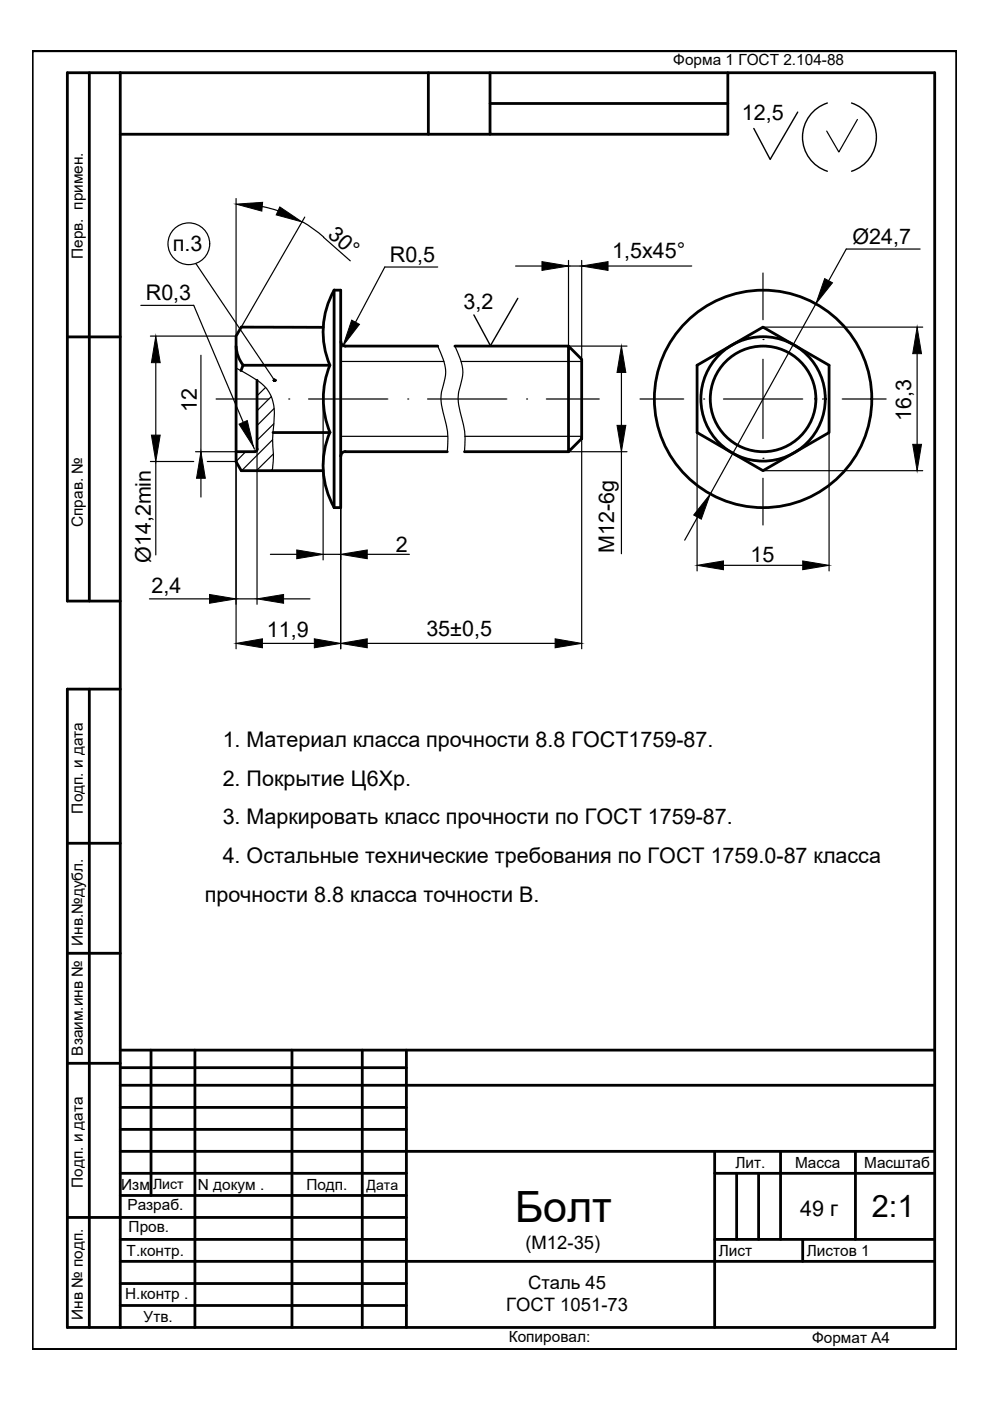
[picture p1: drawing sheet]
<svg xmlns="http://www.w3.org/2000/svg" width="210mm" height="297mm" viewBox="0 0 210 297" stroke-linecap="round" stroke-linejoin="round" font-family="sans-serif">
<!-- layer: 0 -->
<g fill="none" stroke="#000" stroke-width=".59">
<path d="M18.9 15.4v112M25.5 15.4v266M90.8 15.4v13.1h-65.3M103.9 15.4v13.1h50.4v-13.1M90.8 28.5h13.1M103.9 21.9h50.4M14.3 71.4h11.2M25.5 127.4h-11.2v-112h183.9v266h-183.9v-135.3h11.2M18.9 146.1v135.3M14.3 178.8h11.2M14.3 202.1h11.2M14.3 225.4h11.2"/>
<path d="M25.5 230.1h172.7M25.5 222.6h172.7M25.5 234.8h60.7M25.5 239.5h60.7M25.5 226.4h60.7M32 222.6v30.9M41.3 222.6v58.8M61.9 222.6v58.8M76.8 222.6v58.8M86.2 222.6v58.8M14.3 258.1h71.9M25.5 244.1h172.7"/>
<path d="M25.5 248.8h60.7M25.5 253.5h60.7M151.5 248.8h46.7M151.5 244.1v37.3M156.2 248.8v14M160.8 248.8v14M165.5 244.1v18.7M181.4 244.1v18.7M25.5 267.4h172.7M25.5 262.8h60.7M25.5 272.1h60.7M25.5 276.8h60.7"/>
<path d="M151.5 262.8h46.7M170.2 262.8v4.6"/>
</g>
<path d="M6.8 10.8h196v275.3h-196z" fill="none" stroke="#7fff7f" stroke-width=".25"/>
<g fill="none" stroke="#000" stroke-width=".25">
<path d="M181.8 25.3l-3.9 6.9-2.6-4.4M41.5 55.9l16.7 24.8M50.1 42.1v29.2h-18.2M55.6 43.8l3.4 .9M64.1 47l2.3 1.5 2.2 1.8M64.6 46l-13.4 23.4M68.6 50.3l5.7 5M92.8 56.6h-11.2l-6.2 11.7M109.3 56.4h5.6M120.5 55.2v21M120.5 56.4h2.8M123.3 55.2v21.4"/>
<path d="M128.9 56.4h17.8M195.1 52.8h-15.7l-3.7 6.7M29.9 64.7h11.2l10.5 24.8M33 76.9v15.4M42.6 75.3v30.1M50.1 78l4.1 2.4a7.9 7.9 0 0 1 3.9 8v1.6a28.2 28.2 0 0 0-.1 7l-.3 2.8M92.8 73.4l.6 1.3a8.4 8.4 0 0 1 .6 7 8.6 8.6 0 0 0-.1 5.6 18.3 18.3 0 0 1 .9 8.5M96.4 73.4l.6 1.3a8.4 8.4 0 0 1 .6 7 8.6 8.6 0 0 0 0 5.6 18.3 18.3 0 0 1 .9 8.5M120.5 73.4h12.4M131.8 79v11.2M161.8 69.4h33.8M173 64.4l-22.4 40.3"/>
<path d="M194.5 75v19.2M31.9 97.8h9.2M33 97.8v19.9M41.5 95.8h11M44 97.8h6.1M50.1 95.8v41.8M53.7 94.7l.2 .5M54.5 95.2v32.9M68.5 84.6v34.1M72.2 84.6v53M120.5 95.8h12.4M123.3 93v44.6"/>
<path d="M131.8 95.8v21.6M147.8 91.7v29.3M161.8 99.8h33.8M175.8 91.7v29.3M57.3 117.5h5.6M68.5 117.5h3.7M77.9 117.5h8.9M147.9 109.7l-2.7 4.8M153.4 119.9h16.8M31.7 127h12.7M50.1 127h4.4M55.6 136.4h11"/>
<path d="M60.1 127h5.6M77.9 136.4h39.8"/>
<circle cx="40" cy="51.7" r="4.4"/>
</g>
<path d="M169.1 23.8l-5.8 10-3.5-6.6M175.4 21.8a7.6 7.6 0 0 0-5.2 7.3 7.6 7.6 0 0 0 5.2 7.2M180.6 21.8a7.6 7.6 0 0 1 5.2 7.3 7.6 7.6 0 0 1-5.2 7.2M109.8 63.3l-5.8 10-3.5-6.5" fill="none" stroke="#000" stroke-width=".3"/>
<g fill="none" stroke="#000" stroke-width=".25">
<path d="M161.8 57.9v9.9M72.2 76.6h21.9M97.8 76.6h25.5M161.8 72h.1M161.8 76.2v16.8M45.8 84.6h11.2M61.2 84.6h.1M65.4 84.6h16.8M72.2 92.5h22.7M86.5 84.6h.1M90.6 84.6h16.9M98.6 92.5h24.7"/>
<path d="M111.6 84.6h.1M115.8 84.6h11.3M135.7 84.6h9.3M149.2 84.6h.1M153.4 84.6h16.8M161.8 97.2h.1M174.4 84.6h.1M178.6 84.6h9.3M161.8 101.4v9.9"/>
</g>
<g fill="none" stroke="#000" stroke-width=".59">
<path d="M50.1 73.4l.3 1.9 .5 1.1 .7 1M68.5 69.4h-17.3l-1.1 1.9v26.6l1.1 1.9h17.3M69.9 77.4h-18.4l-.4 1.2M70.8 61.5h1.4v46.1h-1.4zM70.9 61.5a17.9 17.9 0 0 0-.9 15.9 18.8 18.8 0 0 0 0 14.3M72.3 72.4a.95 .95 0 0 0 .9 1M73.2 73.4h19.6M96.4 73.4h24.1M120.5 73.4l2.8 2.8v16.8l-2.8 2.8zM147.8 77.4l14-8 14 8v14.3l-14 8.1-14-8.1zM54.5 80.6v14.6M54.5 95.2l-.2 .5-.3 .1h-3.9"/>
<path d="M57.9 91.7h12a18 18 0 0 0 1 15.9M73.2 95.8h21.6M73.2 95.7a.95 .95 0 0 0-.9 1M98.5 95.8h22"/>
<circle cx="161.8" cy="84.6" r="23.1"/>
<circle cx="161.8" cy="84.6" r="13.2"/>
<circle cx="161.8" cy="84.6" r="11.2"/>
</g>
<g fill="#000" stroke="#000" stroke-width=".21">
<path d="M50.1 43.3l5.6-.4-.2 1.9zM59.3 43.9l4.7 3.1-5.4-1.4zM114.9 55.5l5.6 .9-5.6 .9zM123.3 56.4l5.6-.9v1.8zM174.9 59.1l1.6 .9-3.5 4.4zM33 71.3l1 5.6h-1.9zM74.6 67.9l1.6 .9-3.5 4.5zM131.8 73.4l.9 5.6h-1.9zM194.5 69.4l.9 5.6h-1.9zM32.1 92.3h1.9l-1 5.5zM50.7 89.9l1.7-.7 1.3 5.5zM130.8 90.2h1.9l-.9 5.6z"/>
<path d="M193.5 94.2h1.9l-.9 5.6zM42.6 95.8l.9 5.6h-1.8zM62.9 116.6l5.6 .9-5.6 1zM72.2 117.5l5.7-.9v1.9zM150.6 104.7l-1.9 5.4-1.6-.9zM147.8 119.9l5.6-1v1.9zM170.2 118.9l5.6 1-5.6 .9zM44.4 126l5.7 1-5.7 .9zM50.1 136.4l5.5-1v1.9zM54.5 127l5.6-1v1.9zM66.6 135.4l5.6 1-5.6 .9zM72.2 136.4l5.7-1v1.9z"/>
<path d="M117.7 135.4l5.6 1-5.6 .9z"/>
</g>
<g fill="none" stroke="#000" stroke-width=".25">
<path d="M52.1 95.8l-2 2M54.6 80.7l-.1 .1M56.3 82.1l-1.8 1.8M57.5 84.1l-3 3M57.8 99.6l-.3 .2M57.8 93.2l-6.6 6.6M58 96.2l-3.6 3.6M58.1 89.8l-3.6 3.6M58.1 86.6l-3.6 3.6"/>
<circle cx="58.2" cy="80.6" r=".23"/>
</g>
<g fill="#000" stroke="#000" stroke-width=".21">
<path d="M58.1 80.9h.2z"/>
<path d="M58.1 80.4h.2zM58.1 80.4h.2z"/>
<path d="M58.1 80.4l.2 .1zM58.1 80.4l.2 .1z"/>
<path d="M58.1 80.9h.2zM58.1 80.9h.2z"/>
<path d="M58.1 80.5h.3zM58.1 80.5h.3z"/>
<path d="M58.1 80.8h.2zM58.1 80.8l.2 .1z"/>
<path d="M58.1 80.5h.3zM58.1 80.5h.3z"/>
<path d="M58.1 80.8h.3zM58.1 80.8h.2z"/>
<path d="M58 80.5l.4 .1zM58 80.5l.4 .1z"/>
<path d="M58 80.6h.4zM58 80.6h.4z"/>
<path d="M58 80.6l.4 .1zM58 80.6l.4 .1z"/>
<path d="M58 80.7h.4zM58 80.7h.4z"/>
<path d="M58 80.7h.4zM58 80.7h.4z"/>
<path d="M58 80.7l.4 .1zM58 80.7l.4 .1z"/>
<path d="M58 80.8h.4zM58 80.8h.4z"/>
</g>
<path d="M6.8 10.8h196v275.3h-196z" fill="none" stroke="#000" stroke-width=".59"/>
<text font-size="9.1" x="109.2" y="259">Болт</text>
<text font-size="6.5" x="184.8" y="258.1">2:1</text>
<g font-size="4.6">
<text x="157.3" y="25.5">12,5</text>
<text x="36.7" y="53.2">п.3</text>
<text x="69.3" y="50.1" transform="rotate(42 69.3 50.1)">30°</text>
<text x="180.7" y="51.7">Ø24,7</text>
<text x="82.6" y="55.6">R0,5</text>
<text x="129.8" y="54.8">1,5x45°</text>
<text x="30.9" y="63.7">R0,3</text>
<text x="98.3" y="65.5">3,2</text>
<text x="41.7" y="87.3" transform="rotate(-90 41.7 87.3)">12</text>
<text x="193.2" y="89.2" transform="rotate(-90 193.2 89.2)">16,3</text>
<text x="32" y="119.4" transform="rotate(-90 32 119.4)">Ø14,2min</text>
<text x="83.9" y="116.9">2</text>
<text x="130.2" y="117.2" transform="rotate(-90 130.2 117.2)">M12-6g</text>
<text x="159.1" y="119.2">15</text>
<text x="32.1" y="125.7">2,4</text>
<text x="56.6" y="135.1">11,9</text>
<text x="90.4" y="134.8">35±0,5</text>
<text x="47.2" y="158.3">1. Материал класса прочности 8.8 ГОСТ1759-87.</text>
<text x="47.2" y="166.6">2. Покрытие Ц6Хр.</text>
<text x="47.2" y="174.8">3. Маркировать класс прочности по ГОСТ 1759-87.</text>
<text x="47.2" y="183.1">4. Остальные технические требования по ГОСТ 1759.0-87 класса</text>
<text x="43.4" y="191.3">прочности 8.8 класса точности В.</text>
<text x="169.7" y="257.8">49 г</text>
</g>
<g font-size="3.9">
<text x="111.4" y="264.9">(М12-35)</text>
<text x="112" y="273.2">Сталь 45</text>
<text x="107.3" y="277.9">ГОСТ 1051-73</text>
</g>
<g font-size="3.3">
<text x="142.8" y="13.9">Форма 1 ГОСТ 2.104-88</text>
<text x="17.5" y="54.9" transform="rotate(-90 17.5 54.9)">Перв. примен.</text>
<text x="17.6" y="111.7" transform="rotate(-90 17.6 111.7)">Справ. №</text>
<text x="17.5" y="172.5" transform="rotate(-90 17.5 172.5)">Подп. и дата</text>
<text x="17.6" y="200.5" transform="rotate(-90 17.6 200.5)">Инв.№дубл.</text>
<text x="17.5" y="223.8" transform="rotate(-90 17.5 223.8)">Взаим.инв №</text>
<text x="17.5" y="251.9" transform="rotate(-90 17.5 251.9)">Подп. и дата</text>
<text x="155.9" y="247.6">Лит.</text>
<text x="168.6" y="247.6">Масса</text>
<text x="183.2" y="247.6">Масштаб</text>
<text x="25.7" y="252.3">Изм</text>
<text x="27" y="256.6">Разраб.</text>
<text x="42" y="252.3">N докум .</text>
<text x="65" y="252.3">Подп.</text>
<text x="27.3" y="261.3">Пров.</text>
<text x="26.9" y="266.3">Т.контр.</text>
<text x="152.4" y="266.2">Лист</text>
<text x="171.1" y="266.3">Листов 1</text>
<text x="26.5" y="275.3">Н.контр .</text>
<text x="17.5" y="279.8" transform="rotate(-90 17.5 279.8)">Инв № подп.</text>
<text x="30.5" y="280.3">Утв.</text>
<text x="107.9" y="284.6">Копировал:</text>
<text x="172.2" y="284.7">Формат А4</text>
</g>
<g font-size="3">
<text x="32.4" y="252.1">Лист</text>
<text x="77.7" y="252.4">Дата</text>
</g>
</svg>
